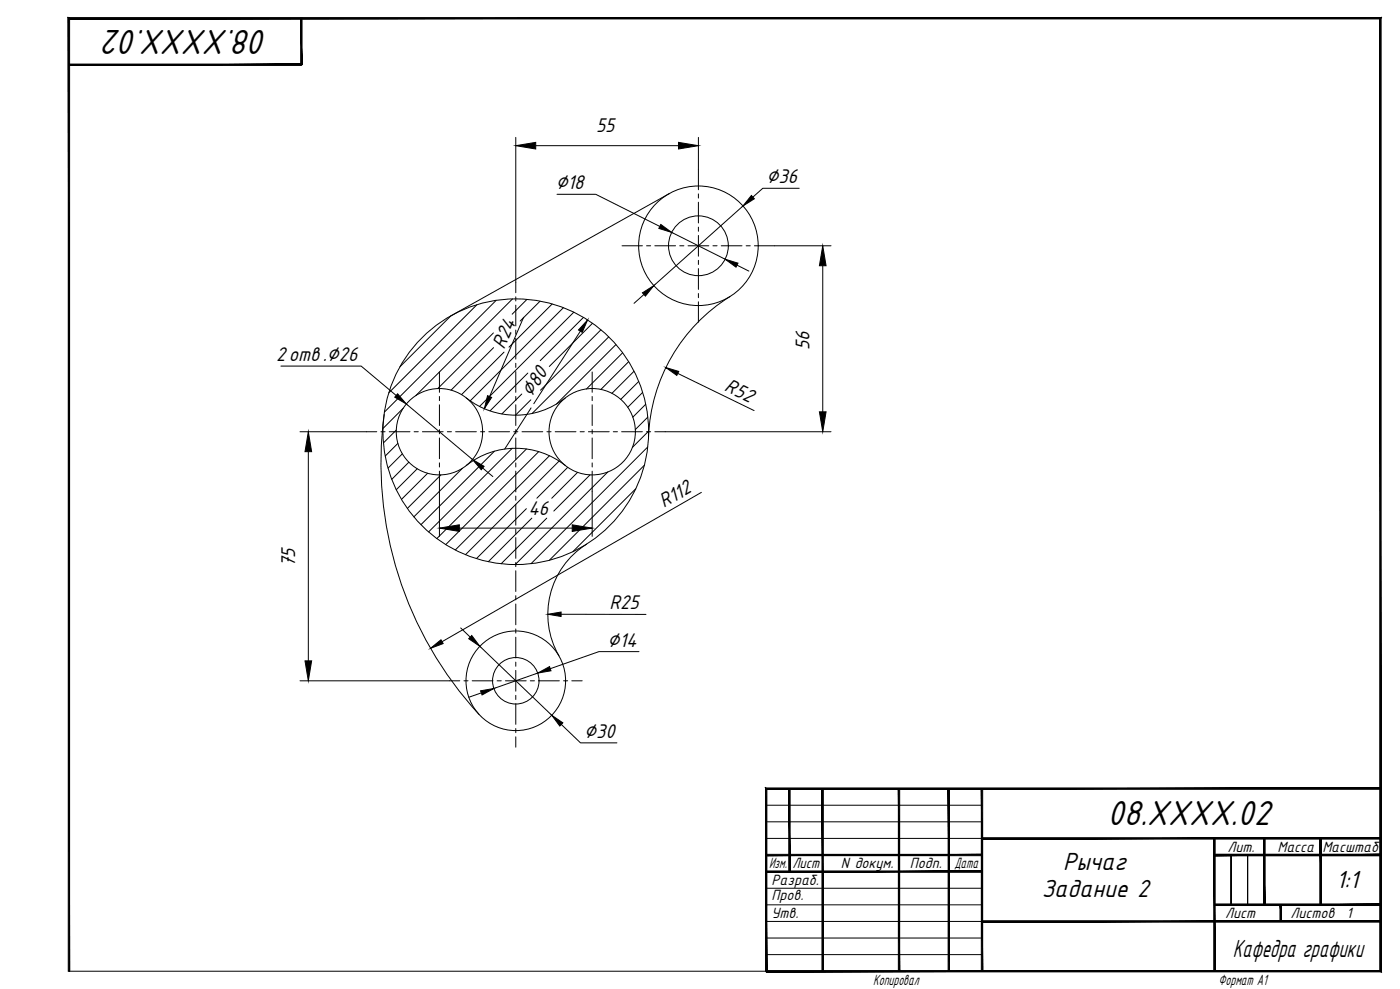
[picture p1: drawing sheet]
<svg xmlns="http://www.w3.org/2000/svg" width="841mm" height="594mm" viewBox="0 0 841 594" stroke-linecap="round" stroke-linejoin="round" font-family="sans-serif">
<!-- layer: 0 -->
<g fill="#000" stroke="#000" stroke-width=".6">
<path d="M181 11v28v-28zM181 11v28z"/>
<path d="M41 38v1l140-1zM41 39l140-1v1z"/>
<path d="M570 474v109v-109zM570 474v109z"/>
<path d="M460 513v1l130-1zM460 514l130-1v1z"/>
<path d="M590 503v1l239-1zM590 504l239-1v1z"/>
<path d="M730 513v1l99-1zM730 514l99-1v1z"/>
<path d="M730 513v1l99-1zM730 514l99-1v1z"/>
<path d="M729 504l1 79v-79zM729 504l1 79h-1z"/>
<path d="M759 504l1 40v-40zM759 504l1 40h-1z"/>
<path d="M759 504l1 40v-40zM759 504l1 40h-1z"/>
<path d="M793 504l1 40v-40zM793 504l1 40h-1z"/>
<path d="M793 504l1 40v-40zM793 504l1 40h-1z"/>
<path d="M460 523v1l130-1zM460 524l130-1v1z"/>
<path d="M474 474v50h1zM474 474h1v50z"/>
<path d="M590 553v1l239-1zM590 554l239-1v1z"/>
<path d="M730 543v1l99-1zM730 544l99-1v1z"/>
<path d="M730 543v1l99-1zM730 544l99-1v1z"/>
<path d="M769 544l1 9v-9zM769 544l1 9h-1z"/>
<path d="M769 544l1 9v-9zM769 544l1 9h-1z"/>
<path d="M41 11v572h1zM41 11h1v572zM41 11h1h788zM42 11h788h-1zM830 11h-1l1 573zM829 11l1 573-1-1zM460 584h370l-1-1zM460 583h369l-369 1z"/>
<path d="M460 473v110h1zM460 473l1 1v109zM460 473l1 1 368-1zM461 474l368-1v1z"/>
<path d="M494 474v109h1zM494 474h1v109z"/>
<path d="M540 474v109zM540 474v109z"/>
<path d="M590 474v109zM590 474v109z"/>
</g>
<g fill="none" stroke="#000" stroke-width=".6">
<path d="M308 180l-58 58M317 180l-9 9M271 190l-31 30M286 183l-52 53M296 200l-33 33M298 180l-67 68M324 181l-12 12M332 183l-26 26M338 185l-56 56M345 188l-57 56M350 191l-25 26M356 194l-26 26"/>
<path d="M361 198l-36 36M297 209l-26 25M303 212l-26 25M366 202l-46 46M370 207l-36 36M374 212l-22 22M378 217l-17 17M313 237l-12 12M317 224l-23 23M381 223l-13 13M384 229l-11 11M386 236l-9 9"/>
<path d="M238 258l-8 8M242 245l-12 12M319 240l-9 9M388 243l-8 8M389 251l-7 7M390 259l-10 10M239 266l-8 8M242 273l-9 8M246 278l-11 10M297 271l-44 44M308 269l-51 51M316 270l-54 54"/>
<path d="M324 271l-56 56M330 274l-56 56M336 277l-56 56M387 280l-57 57M389 268l-70 71M251 282l-13 12M257 284l-16 16M265 285l-20 20M278 281l-29 29M341 281l-18 18M347 284l-16 15M354 285l-21 22"/>
<path d="M365 284l-55 55M382 294l-38 37M316 306l-30 30M319 311l-26 26M328 311l-27 28M460 484h130M460 494h130M460 504h130M460 534h130M460 544h130M460 553h130M740 544v-30v30"/>
<path d="M749 544v-30v30M460 563h130M460 573h130M41 583h419"/>
</g>
<g fill="none" stroke="#000" stroke-width=".6">
<path d="M402 116l-131 74M439 178a104 104 0 0 0-49 84M280 239a48 48 0 0 0 60 0M231 249a223 223 0 0 0 57 180M280 280a48 48 0 0 1 60 0M352 327a50 50 0 0 0-16 67"/>
<circle cx="420" cy="148" r="36"/>
<circle cx="420" cy="148" r="18"/>
<circle cx="264" cy="259" r="26"/>
<circle cx="310" cy="259" r="80"/>
<circle cx="356" cy="259" r="26"/>
<circle cx="310" cy="409" r="30"/>
<circle cx="310" cy="409" r="14"/>
</g>
<g fill="none" stroke="#000" stroke-width=".6">
<path d="M420 102v12M420 116v3M420 121v13M420 136v3M374 148h12M388 148h3M393 148h13M408 148h3M413 148h13M420 141v13M420 156v3M428 148h3"/>
<path d="M433 148h13M448 148h3M453 148h12M310 170v6M310 178v3M420 161v13M420 176v3M310 183v13M310 198v3M420 181v13M310 203v13M310 218v3"/>
<path d="M264 223v13M264 238v3M310 223v13M310 238v3M356 223v13M356 238v3M220 259h6M229 259h2M234 259h12M249 259h2M254 259h12M264 243v13"/>
<path d="M264 258v3M269 259h2M274 259h12M289 259h2M294 259h12M309 259h2M310 243v13M310 258v3M314 259h12M329 259h2M334 259h12M348 259h3"/>
<path d="M353 259h13M356 243v13M356 258v3M368 259h3M373 259h13M388 259h3M393 259h7M264 263v13M264 278v3M310 263v13M310 278v3M356 263v13"/>
<path d="M356 278v3M264 283v12M310 283v12M310 298v2M356 283v12M310 303v12M310 318v2M310 323v12M310 338v2M310 343v12M310 358v2M310 363v12"/>
<path d="M310 378v2M310 383v12M310 398v2M270 409h6M279 409h2M284 409h12M299 409h2M304 409h12M310 403v12M310 418v2M319 409h2M324 409h12"/>
<path d="M339 409h2M343 409h7M310 423v12M310 438v2M310 443v6"/>
</g>
<g fill="none" stroke="#000" stroke-width=".6">
<path d="M310 83v87M322 88h86M420 83v19M335 117h23l38 19M480 113h-22l-6 5M404 140l32 16M446 124l-53 48M443 159l7 4M465 148h34M494 160v87M387 177l-6 5M315 191l-21 47"/>
<path d="M349 199l-28 44M169 220h48l21 18M407 224l46 23M180 259h40M244 243l40 33M319 245l-16 25M400 259h99M185 271v126M264 295v27M290 281l6 5M356 295v27M421 296l-155 89"/>
<path d="M276 317h68M277 377l5 6M337 369h51M288 388l43 42M384 391h-24l-29 11M180 409h90M289 416l-7 3M323 404l-26 10M337 435l12 11h22"/>
</g>
<g fill="#000" stroke="#000" stroke-width=".6">
<path d="M310 88l12-2v3zM408 86l12 2-12 1zM451 117l2 2-7 5zM397 135l7 5-8-3zM436 156l7 2-1 2zM494 148l2 12h-4zM386 176l7-4-5 6zM353 192l-3 8-2-2zM239 237l5 6-7-4zM293 238l2 1-4 7zM400 221l8 2-1 2zM492 247h4l-2 12z"/>
<path d="M185 259l2 12h-4zM284 276l7 4-2 2zM264 317l12-2v4zM344 315l12 2-12 2zM329 369l8-1v2zM183 397h4l-2 12zM259 389l6-5 1 3zM283 382l5 6-6-4zM289 415l8-1-7 3zM323 404l7-4 1 3zM331 430l7 4-2 2z"/>
</g>
<g font-size="23.2">
<text x="161" y="18" transform="rotate(-180 161 18)">08.XXXX.02</text>
<text x="665" y="495">08.XXXX.02</text>
</g>
<g font-size="16.6">
<text x="639" y="523">Рычаг</text>
<text x="803" y="534">1:1</text>
<text x="626" y="539">Задание 2</text>
<text x="741" y="575">Кафедра графики</text>
</g>
<g font-size="13.2">
<text x="358" y="80">55</text>
<text x="334" y="114">∅18</text>
<text x="460" y="110">∅36</text>
<text x="303" y="210" transform="rotate(-67 303 210)">R24</text>
<text x="486" y="210" transform="rotate(-90 486 210)">56</text>
<text x="166" y="217">2отв.∅26</text>
<text x="319" y="239" transform="rotate(-57 319 239)">∅80</text>
<text x="435" y="234" transform="rotate(26 435 234)">R52</text>
<text x="399" y="305" transform="rotate(-30 399 305)">R112</text>
<text x="317" y="309">46</text>
<text x="177" y="341" transform="rotate(-90 177 341)">75</text>
<text x="366" y="366">R25</text>
<text x="365" y="388">∅14</text>
<text x="351" y="443">∅30</text>
</g>
<g font-size="9.9">
<text x="737" y="512">Лит.</text>
<text x="767" y="512">Масса</text>
<text x="794" y="512">Масштаб</text>
<text x="462" y="522">Изм.</text>
<text x="476" y="522">Лист</text>
<text x="505" y="522">N докум.</text>
<text x="547" y="522">Подп.</text>
<text x="573" y="522">Дата</text>
<text x="464" y="532">Разраб.</text>
<text x="464" y="541">Пров.</text>
<text x="464" y="552">Утв.</text>
<text x="736" y="552">Лист</text>
<text x="775" y="552">Листов</text>
<text x="809" y="552">1</text>
<text x="525" y="591">Копировал</text>
<text x="732" y="591">Формат А1</text>
</g>
</svg>
